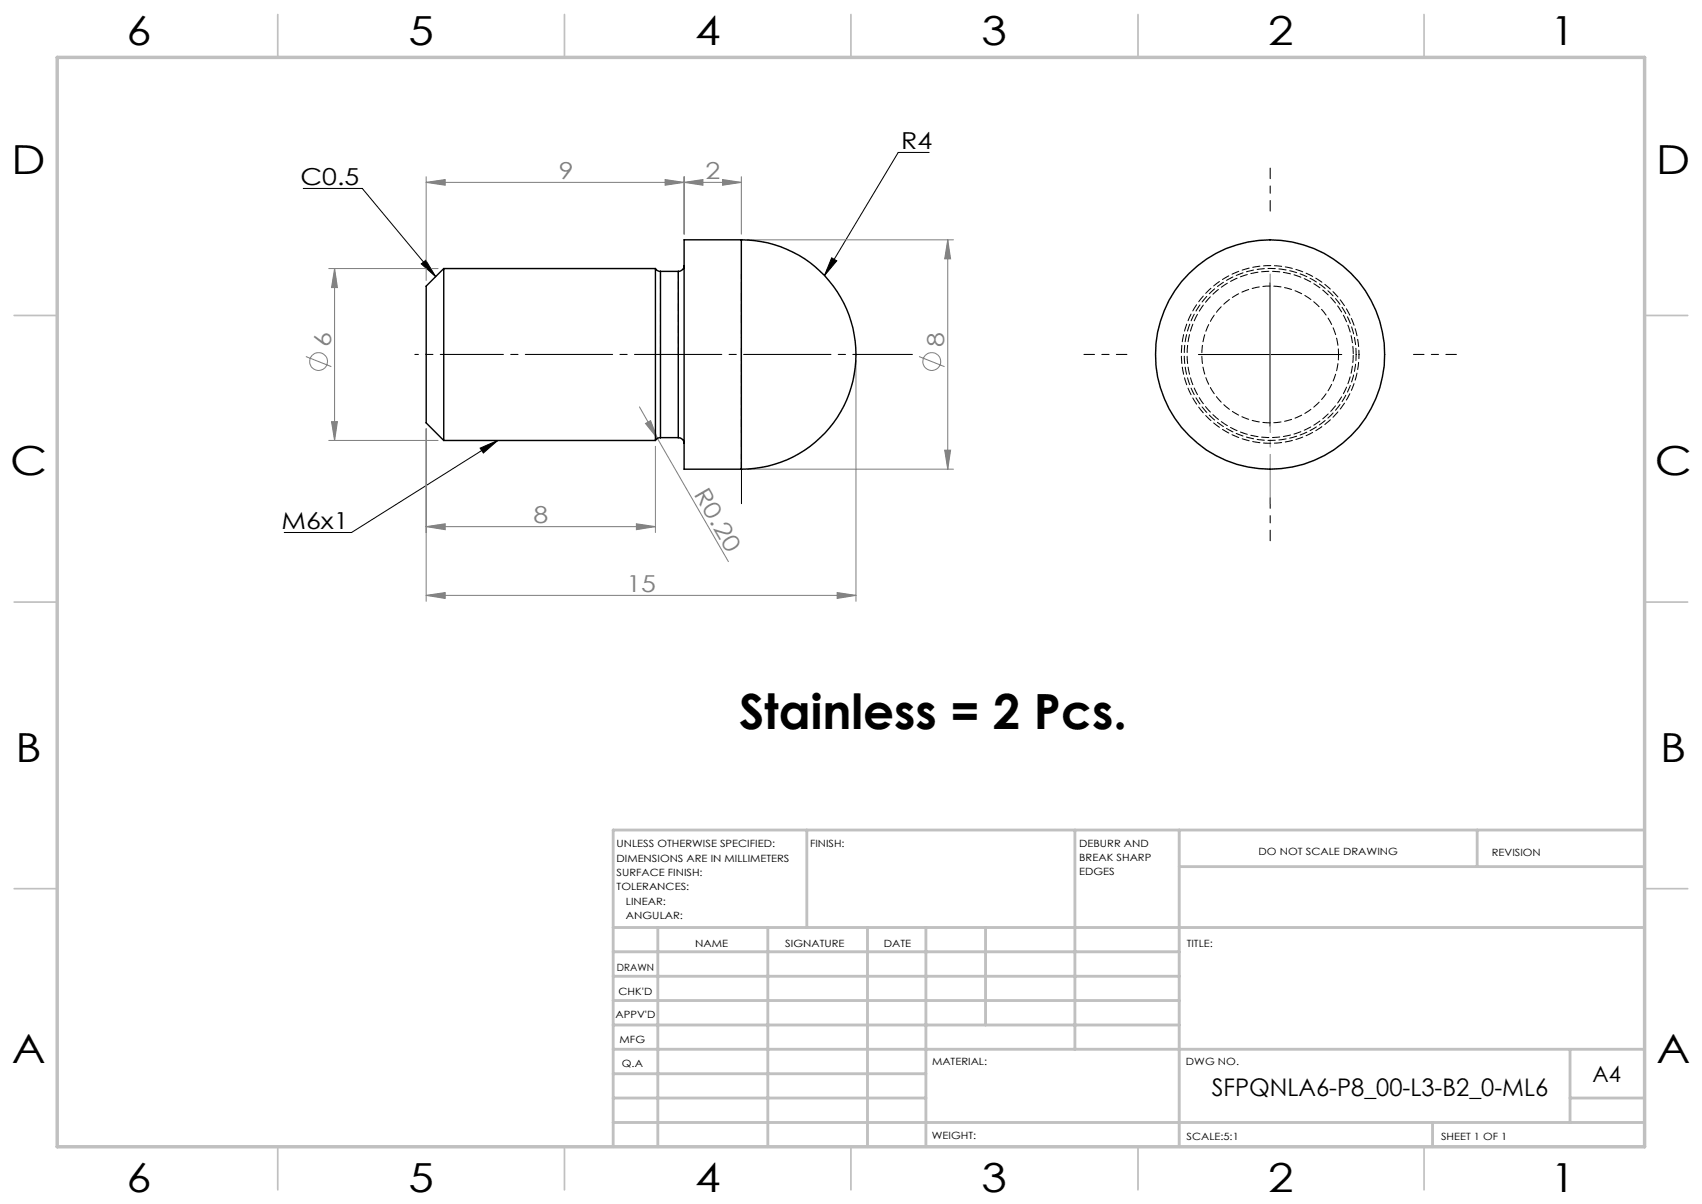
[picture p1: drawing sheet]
<svg xmlns="http://www.w3.org/2000/svg" width="297mm" height="210mm" viewBox="0 0 297 210" stroke-linecap="round" stroke-linejoin="round" font-family="sans-serif">
<g fill="none" stroke="#808080" stroke-width=".18">
<path d="M74.4 31.8l3.3-.5v1zM74.4 30.8v18.1M74.4 31.8h55M116.1 31.3l3.3 .5-3.3 .5zM119.4 31.8l3.3-.5v1zM119.4 30.8v10M126.1 31.3l3.3 .5-3.3 .5zM129.4 30.8v10M57.4 46.8h19M58.4 46.8v30M58.4 46.8l.5 3.4h-1zM130.4 41.8h36"/>
<path d="M165.4 41.8l.5 3.3h-1zM165.4 41.8v40M53.4 62.2l4.4 1.8M57.4 76.8h19M57.9 73.5h1l-.5 3.3zM74.4 74.8v30.1M111.6 71l3.1 5.5M112.6 73.9l.9-.5 1.2 3.1zM114.4 77.8v15.1M114.7 76.5l12.4 21.5M149.4 62.8v42.1M160.4 62.2l4.4 1.8"/>
<path d="M164.9 78.5h1l-.5 3.3zM74.4 91.9l3.3-.5v1zM74.4 91.9h40M111.1 91.4l3.3 .5-3.3 .5zM130.4 81.8h36M74.4 103.8l3.3-.4v1zM74.4 103.8h75M146.1 103.4l3.3 .4-3.3 .6z"/>
<circle cx="55.6" cy="63.1" r="1.55"/>
<circle cx="162.6" cy="63.1" r="1.55"/>
</g>
<path d="M52.9 32.9h10.3l12.8 15.4M162.1 26.6h-5.4l-12.8 21.5M73.5 46l.8-.6 1.7 2.9zM145.1 45l.9 .5-2.1 2.6zM221.6 49.3v25M83.8 78.2l3.1-1.4-2.6 2.2zM86.9 76.8l-25.6 16.1h-11.7M209.1 61.8h25" fill="none" stroke="#000" stroke-width=".18"/>
<path d="M221.6 36.8v-7.5M196.6 61.8h-7.5M246.6 61.8h7.5M221.6 86.8v7.5" fill="none" stroke="#000" stroke-width=".18" stroke-dasharray="15.2 1.3 1.3 1.3" stroke-dashoffset="13.4"/>
<path d="M77.5 61.8h-5.1" fill="none" stroke="#000" stroke-width=".18" stroke-dasharray="15.2 1.3 1.3 1.3" stroke-dashoffset="14.6"/>
<path d="M77.5 61.8h81.7" fill="none" stroke="#000" stroke-width=".18" stroke-dasharray="15.2 1.3 1.3 1.3" stroke-dashoffset="4.8"/>
<path d="M129.4 47.8v40.1" fill="none" stroke="#000" stroke-width=".18" stroke-dasharray="15.2 1.3 1.3 1.3" stroke-dashoffset="6.6"/>
<path d="M221.6 47.8v40.1" fill="none" stroke="#808080" stroke-width=".18" stroke-dasharray="15.2 1.3 1.3 1.3" stroke-dashoffset="6.6"/>
<path d="M287 55h7.5M287 144.8v55.2h-187.2" fill="none" stroke="#c0c0c0" stroke-width=".18"/>
<g fill="none" stroke="#c0c0c0" stroke-width=".5">
<path d="M140.8 144.8v17M187.6 144.8v38.2M205.8 144.8v55.2M205.8 151.2h81.2M257.8 144.8v6.4M287 144.8h-180v55.2M107 161.8h180M107 178.8h98.8M107 174.5h98.8M107 170.3h98.8M107 166h98.8M114.8 161.8v38.2"/>
<path d="M134 161.8v38.2M151.4 161.8v38.2M161.6 161.8v38.2M172 161.8v17M107 195.8h180M107 191.5h54.6M107 187.3h54.6M107 183h180M250 195.8v4.2M274 191.5h13M274 183v12.8"/>
</g>
<g fill="none" stroke="#c0c0c0" stroke-width=".3">
<path d="M48.5 2.5v7.5M98.5 2.5v7.5M148.5 2.5v7.5M198.6 2.5v7.5M248.5 2.5v7.5M2.5 55h7.5M287 55h7.5M2.5 105h7.5M287 105h7.5M2.5 155h7.5M287 155h7.5M48.5 200v7.5"/>
<path d="M98.5 200v7.5M148.5 200v7.5M198.6 200v7.5M248.5 200v7.5"/>
</g>
<path d="M10 10h277v190h-277z" fill="none" stroke="#c0c0c0" stroke-width=".6"/>
<path d="M145.1 45l.9 .5-2.1 2.6zM73.5 46l.8-.6 1.7 2.9zM83.8 78.2l3.1-1.4-2.6 2.2z" fill="#000"/>
<g fill="#808080">
<path d="M112.6 73.9l.9-.5 1.2 3.1z"/>
<path d="M116.1 31.3l3.3 .5-3.3 .5zM74.4 31.8l3.3-.5v1zM126.1 31.3l3.3 .5-3.3 .5zM119.4 31.8l3.3-.5v1z"/>
<path d="M74.4 103.8l3.3-.4v1zM146.1 103.4l3.3 .4-3.3 .6zM74.4 91.9l3.3-.5v1zM111.1 91.4l3.3 .5-3.3 .5z"/>
<path d="M164.9 78.5h1l-.5 3.3zM165.4 41.8l.5 3.3h-1zM57.9 73.5h1l-.5 3.3zM58.4 46.8l.5 3.4h-1z"/>
</g>
<g fill="none" stroke="#000" stroke-width=".25">
<path d="M77.4 46.8v30M77.4 46.8l-3 3.1v23.9l3 3M77.4 46.8h37M114.4 46.8a1.01 1.01 0 0 0 .9 .5M114.4 46.8v30M115.3 47.3v29M115.3 47.3h3.1M118.4 47.3v29M119.4 46.3a1.02 1.02 0 0 1-1 1M129.4 41.8a20 20 0 0 1 20 20 20 20 0 0 1-20 20zM129.4 41.8h-10v40h10M77.4 76.8h37"/>
<path d="M115.3 76.3a1.01 1.01 0 0 0-.9 .5M115.3 76.3h3.1M118.4 76.3a1.02 1.02 0 0 1 1 1"/>
<circle cx="221.6" cy="61.8" r="20"/>
</g>
<path d="M129.4 61.8v-20M236.6 61.8a15 15 0 0 0-22.2-13.1 15 15 0 0 0-.8 25.8 15 15 0 0 0 23-11.7v-1M129.4 81.8v-20" fill="none" stroke="#000" stroke-width=".18" stroke-dasharray="1.3 .6" stroke-dashoffset=".2"/>
<path d="M115.3 61.8v-14.5M118.4 61.8v-14.5" fill="none" stroke="#000" stroke-width=".18" stroke-dasharray="1.3 .6" stroke-dashoffset=".1"/>
<path d="M236.1 61.8a14.5 14.5 0 0 0-21.4-12.7 14.5 14.5 0 0 0-.9 24.9 14.5 14.5 0 0 0 22.3-11.2v-1" fill="none" stroke="#000" stroke-width=".18" stroke-dasharray="1.3 .6" stroke-dashoffset="-.1"/>
<path d="M237.1 61.8a15.5 15.5 0 0 0-22.9-13.6 15.5 15.5 0 0 0-.9 26.7 15.5 15.5 0 0 0 23.8-12.1v-1" fill="none" stroke="#000" stroke-width=".18" stroke-dasharray="1.3 .6" stroke-dashoffset=".5"/>
<path d="M233.6 61.8a11.9 11.9 0 0 0-17.7-10.5 11.9 11.9 0 0 0-.7 20.6 11.9 11.9 0 0 0 18.3-9.2l.1-.9" fill="none" stroke="#000" stroke-width=".18" stroke-dasharray="1.3 .6" stroke-dashoffset=".3"/>
<text font-size="8.5" x="129" y="127.1">Stainless = 2 Pcs.</text>
<g font-size="7">
<text x="22.1" y="7.9">6</text>
<text x="71.3" y="7.9">5</text>
<text x="121.3" y="7.9">4</text>
<text x="171.3" y="7.9">3</text>
<text x="221.3" y="7.9">2</text>
<text x="270.5" y="7.9">1</text>
<text x="2" y="30.4">D</text>
<text x="289" y="30.4">D</text>
<text x="1.8" y="82.9">C</text>
<text x="288.7" y="82.9">C</text>
<text x="2.7" y="132.9">B</text>
<text x="289.7" y="132.9">B</text>
<text x="2" y="185.4">A</text>
<text x="289" y="185.4">A</text>
<text x="22.1" y="207.9">6</text>
<text x="71.3" y="207.9">5</text>
<text x="121.3" y="207.9">4</text>
<text x="171.3" y="207.9">3</text>
<text x="221.3" y="207.9">2</text>
<text x="270.5" y="207.9">1</text>
</g>
<text font-size="4.2" x="211.4" y="191.2">SFPQNLA6-P8_00-L3-B2_0-ML6</text>
<g font-size="4.1">
<text x="157.3" y="26">R4</text>
<text x="52.5" y="32.2">C0.5</text>
<text x="49.1" y="92.3">M6x1</text>
</g>
<g font-size="4.1" fill="#808080">
<text x="97.5" y="31.2">9</text>
<text x="123.1" y="31.2">2</text>
<text x="57.8" y="60.5" transform="rotate(-90 57.8 60.5)">6</text>
<text x="164.8" y="60.5" transform="rotate(-90 164.8 60.5)">8</text>
<text x="121" y="86.2" transform="rotate(60 121 86.2)">R0.20</text>
<text x="93.1" y="91.3">8</text>
<text x="109.3" y="103.3">15</text>
</g>
<text font-size="3.9" x="277.9" y="188.8">A4</text>
<g font-size="1.7">
<text x="107.6" y="147.8">UNLESS OTHERWISE SPECIFIED:</text>
<text x="141.4" y="147.8">FINISH:</text>
<text x="188.3" y="147.7">DEBURR AND</text>
<text x="219.6" y="149.2">DO NOT SCALE DRAWING</text>
<text x="260.3" y="149.4">REVISION</text>
<text x="107.6" y="150.3">DIMENSIONS ARE IN MILLIMETERS</text>
<text x="107.6" y="152.8">SURFACE FINISH:</text>
<text x="107.6" y="155.3">TOLERANCES:</text>
<text x="188.3" y="150.2">BREAK SHARP</text>
<text x="188.3" y="152.7">EDGES</text>
<text x="109.2" y="157.8">LINEAR:</text>
<text x="109.2" y="160.3">ANGULAR:</text>
<text x="121.3" y="165.2">NAME</text>
<text x="137" y="165.1">SIGNATURE</text>
<text x="154.2" y="165.1">DATE</text>
<text x="207.1" y="165.1">TITLE:</text>
<text x="107.6" y="169.3">DRAWN</text>
<text x="107.9" y="173.5">CHK'D</text>
<text x="107.4" y="177.6">APPV'D</text>
<text x="108.1" y="182">MFG</text>
<text x="162.6" y="185.7">MATERIAL:</text>
<text x="207" y="185.7">DWG NO.</text>
<text x="108.5" y="186.2">Q.A</text>
<text x="162.6" y="198.7">WEIGHT:</text>
<text x="207.1" y="198.8">SCALE:5:1</text>
<text x="251.5" y="198.8">SHEET 1 OF 1</text>
</g>
</svg>
